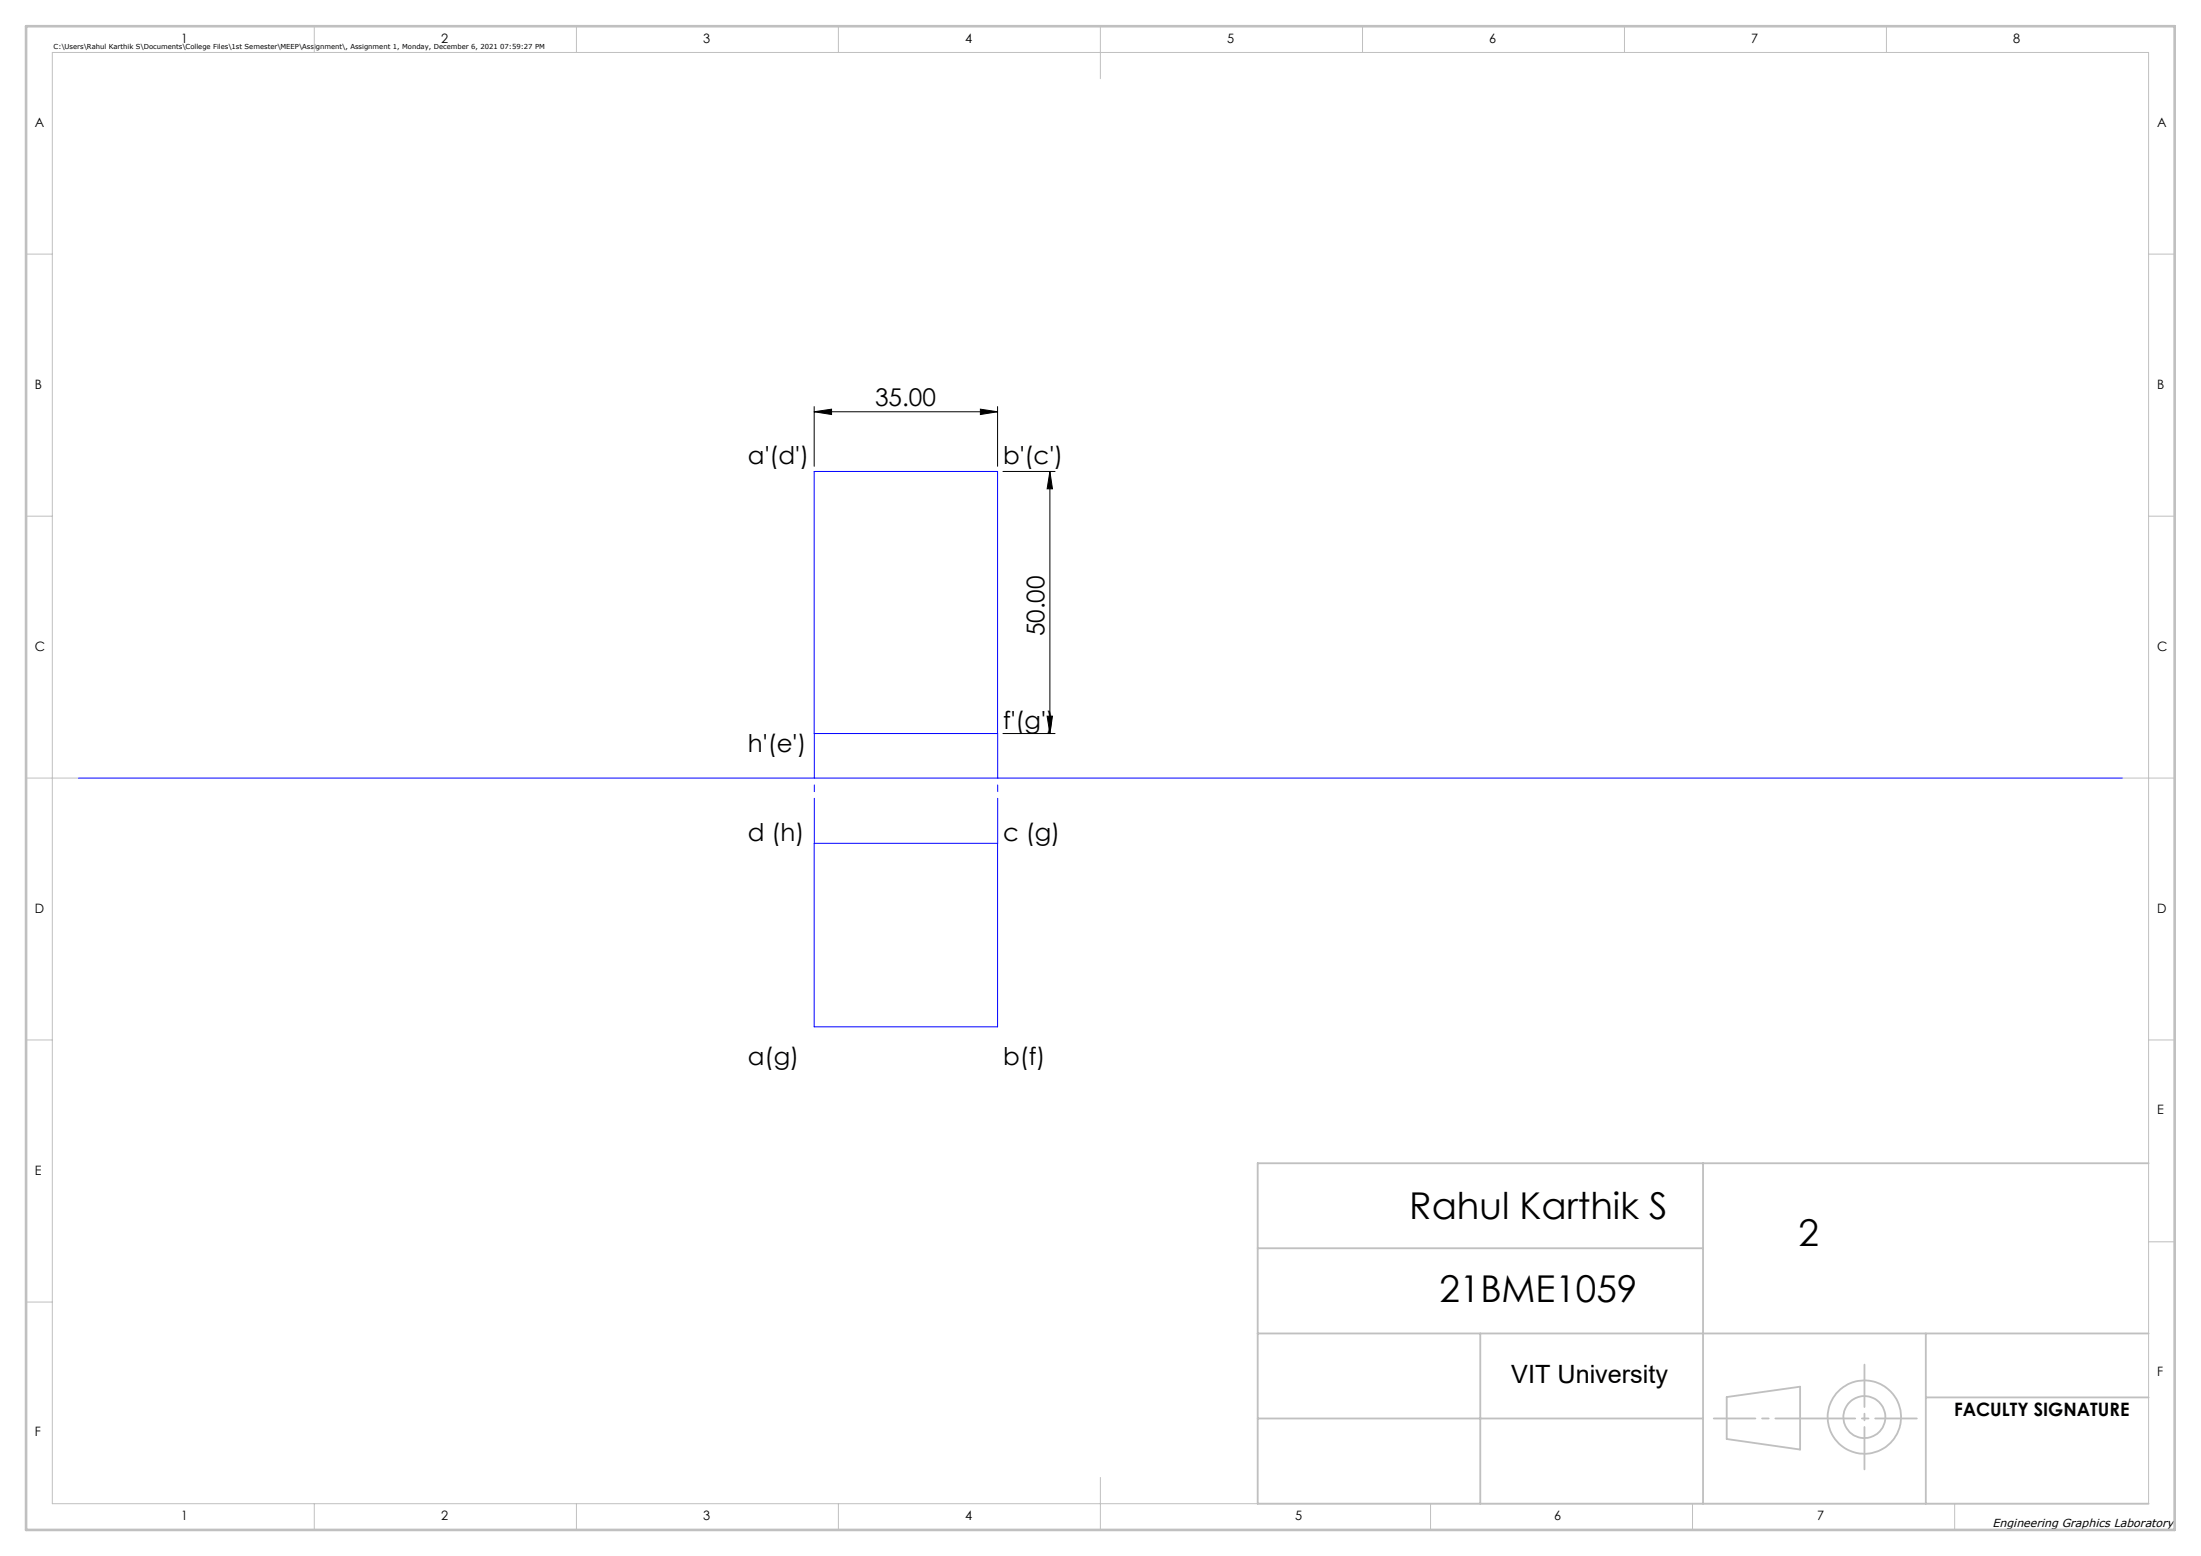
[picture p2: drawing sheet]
<svg xmlns="http://www.w3.org/2000/svg" width="420mm" height="297mm" viewBox="0 0 420 297" stroke-linecap="round" stroke-linejoin="round" font-family="sans-serif">
<path d="M155.4 78.6l3.3-.5v1zM155.4 77.6v11.4M155.4 78.6h35M187.1 78.1l3.3 .5-3.3 .5zM190.4 77.6v11.4M191.4 90h9.9M200.3 90v50M200.3 90l.5 3.3h-1zM199.8 136.7h1l-.5 3.3zM191.4 140h9.9" fill="none" stroke="#000" stroke-width=".19"/>
<g fill="none" stroke="#c0c0c0" stroke-width=".35">
<path d="M240 238.3h85M325 222v65M410 222h-170v65h170M240 254.5h170M282.5 254.5v32.5M367.5 254.5v32.5M240 270.8h85M329.5 266.7l14-2v12l-14-2zM367.5 266.7h42.5"/>
<circle cx="355.8" cy="270.5" r="7"/>
<circle cx="355.8" cy="270.5" r="4"/>
</g>
<g fill="none" stroke="#c0c0c0" stroke-width=".19">
<path d="M10 10h400v277h-400zM60 5v5M110 5v5M160 5v5M210 5v10M260 5v5M310 5v5M360 5v5M5 48.5h5M410 48.5h5M5 98.5h5M410 98.5h5"/>
<path d="M5 148.5h10M405 148.5h10M5 198.5h5M410 198.5h5M410 237h5M5 248.5h5M60 287v5M110 287v5M160 287v5M210 282v10M273 287v5M323 287v5"/>
<path d="M373 287v5"/>
</g>
<path d="M327 270.8h38.8" fill="none" stroke="#c0c0c0" stroke-width=".35" stroke-dasharray="15.2 1.3 1.3 1.3" stroke-dashoffset="7.3"/>
<path d="M355.8 260.5v20" fill="none" stroke="#c0c0c0" stroke-width=".35" stroke-dasharray="15.2 1.3 1.3 1.3" stroke-dashoffset="7.1"/>
<path d="M5 5h410v287h-410z" fill="none" stroke="#c0c0c0" stroke-width=".5"/>
<path d="M155.4 140v21M190.4 140v21" fill="none" stroke="#00f" stroke-width=".19" stroke-dasharray="15.2 1.3 1.3 1.3" stroke-dashoffset="6.7"/>
<path d="M155.4 90h35v50h-35zM15 148.5h390M155.4 161h35v35h-35z" fill="none" stroke="#00f" stroke-width=".19"/>
<g fill="#000">
<path d="M155.4 78.6l3.3-.5v1zM187.1 78.1l3.3 .5-3.3 .5z"/>
<path d="M199.8 136.7h1l-.5 3.3zM200.3 90l.5 3.3h-1z"/>
</g>
<g font-size="7.1">
<text x="268.9" y="232.6">Rahul Karthik S</text>
<text x="343.2" y="237.9">2</text>
<text x="274.7" y="248.5">21BME1059</text>
</g>
<text font-size="4.8" x="288.4" y="264">VIT University</text>
<g font-size="4.7">
<text x="167" y="77.6">35.00</text>
<text x="142.7" y="88.5">a'(d')</text>
<text x="191.4" y="88.5">b'(c')</text>
<text x="199.3" y="121.5" transform="rotate(-90 199.3 121.5)">50.00</text>
<text x="142.7" y="143.5">h'(e')</text>
<text x="191.4" y="139.1">f'(g')</text>
<text x="142.7" y="160.5">d (h)</text>
<text x="191.4" y="160.5">c (g)</text>
<text x="142.7" y="203.4">a(g)</text>
<text x="191.4" y="203.4">b(f)</text>
</g>
<text font-size="3.5" x="372.9" y="270.3">FACULTY SIGNATURE</text>
<g font-size="2.5">
<text x="34.6" y="8.2">1</text>
<text x="84.2" y="8.2">2</text>
<text x="134.2" y="8.2">3</text>
<text x="184.2" y="8.2">4</text>
<text x="234.2" y="8.2">5</text>
<text x="284.2" y="8.2">6</text>
<text x="334.2" y="8.2">7</text>
<text x="384.2" y="8.2">8</text>
<text x="6.7" y="24.2">A</text>
<text x="411.7" y="24.2">A</text>
<text x="6.7" y="74.2">B</text>
<text x="411.7" y="74.2">B</text>
<text x="6.7" y="124.2">C</text>
<text x="411.7" y="124.2">C</text>
<text x="6.7" y="174.2">D</text>
<text x="411.7" y="174.2">D</text>
<text x="411.7" y="212.7">E</text>
<text x="6.7" y="224.2">E</text>
<text x="411.7" y="262.7">F</text>
<text x="6.7" y="274.2">F</text>
<text x="34.6" y="290.2">1</text>
<text x="84.2" y="290.2">2</text>
<text x="134.2" y="290.2">3</text>
<text x="184.2" y="290.2">4</text>
<text x="247.2" y="290.2">5</text>
<text x="296.5" y="290.2">6</text>
<text x="346.8" y="290.2">7</text>
</g>
<text font-size="2.2" x="380.2" y="291.4">Engineering Graphics Laboratory</text>
<text font-size="1.3" x="10.2" y="9.3">C:\Users\Rahul Karthik S\Documents\College Files\1st Semester\MEEP\Assignment\, Assignment 1, Monday, December 6, 2021 07:59:27 PM</text>
</svg>
